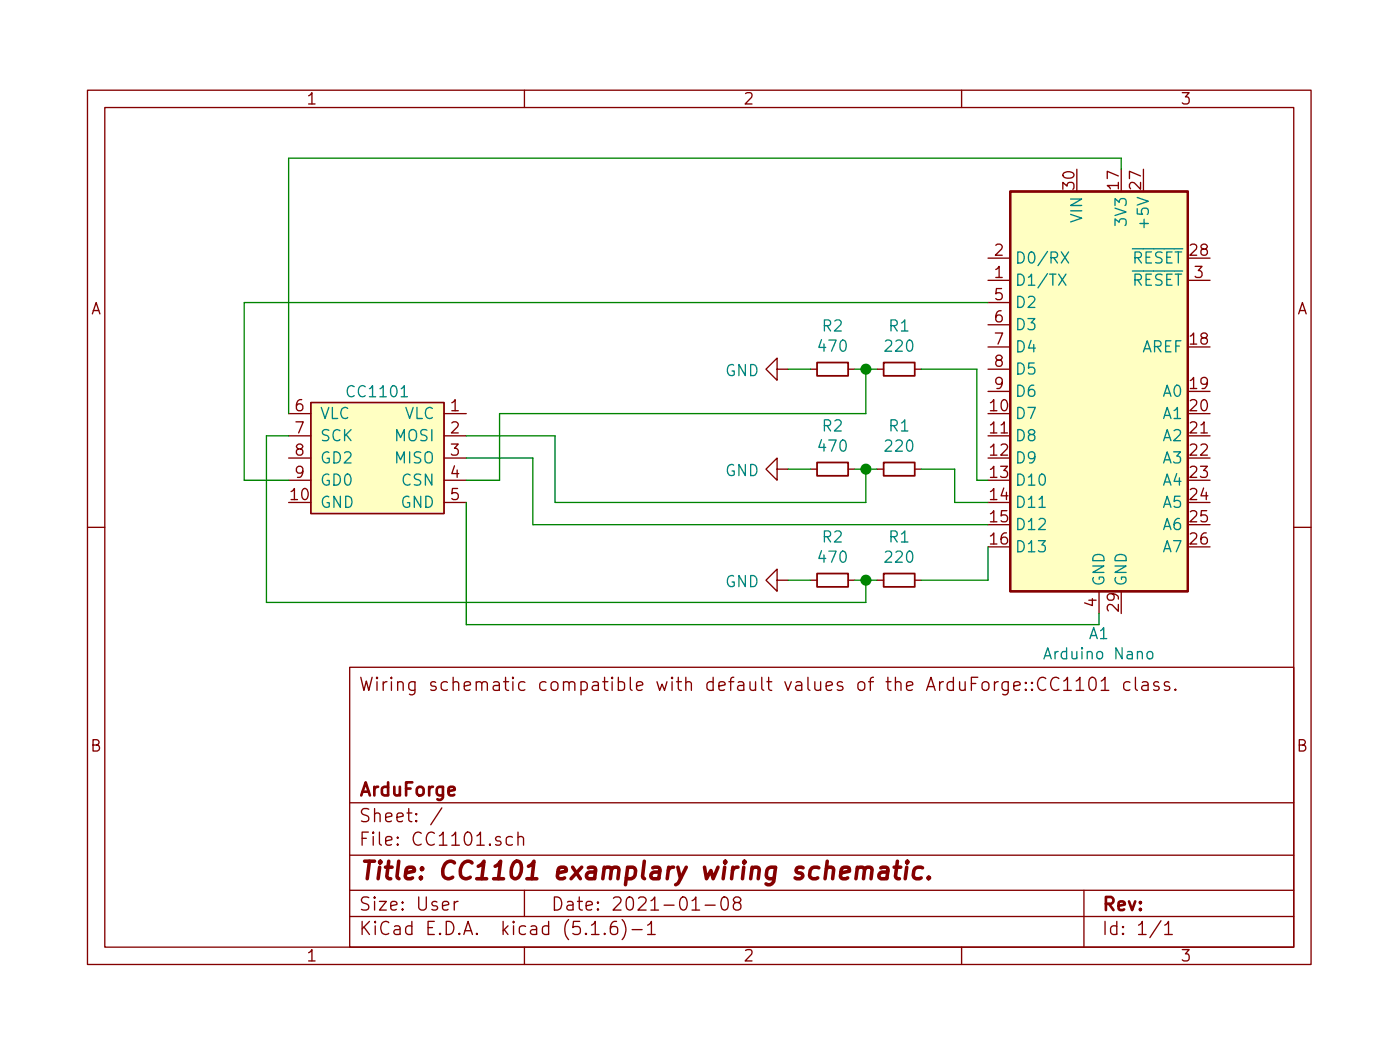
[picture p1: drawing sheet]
<svg xmlns="http://www.w3.org/2000/svg" width="160mm" height="120mm" viewBox="0 0 160 120" stroke-linecap="round" stroke-linejoin="round" font-family="sans-serif">
<g fill="none" stroke="#840000" stroke-width=".15">
<path d="M10 10.3h140v100h-140zM12 12.3h136v96h-136zM60 10.3v2M110 10.3v2M113 32.1h2.6M113 29.5h2.6M113 34.6h2.6M113 37.1h2.6M113 39.7h2.6M135.9 32.1h2.5M33 47.3h2.6M33 49.8h2.6"/>
<path d="M33 52.4h2.6M33 54.9h2.6M35.6 46h15.2v12.7h-15.2zM50.8 47.3h2.5M50.8 49.8h2.5M50.8 52.4h2.5M50.8 54.9h2.5M50.8 57.5h2.5M88.9 53.6v-1.2l-1.3 1.2 1.3 1.3v-1.3h1.3M88.9 42.2v-1.3l-1.3 1.3 1.3 1.3v-1.3h1.3M92.7 42.2h.8M92.7 53.6h.8"/>
<path d="M97 42.2h.8M97 53.6h.8M100.3 42.2h.8M100.3 53.6h.8M104.6 42.2h.8M104.6 53.6h.8M113 42.2h2.6M113 44.8h2.6M10 60.3h2M40 76.3h108v32h-108zM88.9 66.3v-1.2l-1.3 1.2 1.3 1.3v-1.3h1.3M92.7 66.3h.8"/>
<path d="M97 66.3h.8M100.3 66.3h.8M104.6 66.3h.8M117.3 78.8l.1 .1h-.1v-.1v.1M117.3 78l.1 .1-.1 .1v-.1v-.1v.2M118.1 78.8v.1h-.1l.1-.1v.1M118.1 78v.1v.1l-.1-.1 .1-.1v.2M119.6 77.6a.56 .56 0 0 0-.6-.1 .56 .56 0 0 0-.3 .6 .62 .62 0 0 0 .2 .7 .62 .62 0 0 0 .7 0M121.1 77.6a.56 .56 0 0 0-.6-.1 .56 .56 0 0 0-.3 .6 .62 .62 0 0 0 .2 .7 .62 .62 0 0 0 .7 0M121.7 77.9l.4-.5v1.5M121.7 78.9h.9M123.1 77.9l.3-.2 .1-.3v1.5"/>
<path d="M123.1 78.9h.9M124.8 77.5a.37 .37 0 0 1 .5 .2 1.26 1.26 0 0 1-.1 1.2 .37 .37 0 0 1-.6-.2 1.3 1.3 0 0 1 .2-1.2zM125.7 67.6v2.6M126 77.9l.4-.5v1.5M126 78.9h.8M129.3 78a.48 .48 0 0 0-.7 .1l-.1 .1 .1 .6a.48 .48 0 0 0 .7 .1M129.9 77.4v1.3l.2 .2M130.7 78h.1h.5v.2v.7M131.3 78.3l-.5 .1-.2 .2 .1 .3h.1h.5M132.5 78h-.3l-.2 .2 .1 .2 .4 .1 .1 .2-.1 .2h-.1h-.4M133.8 78h-.4l-.2 .2v.2l.6 .1v.2v.2h-.2h-.4M134.5 78.8v.1h-.1l.1-.1v.1"/>
<path d="M148 60.3h2M40 97.8h108M40 91.8h108M50.5 92.4l-1.2 1.9M58.6 95.7a.53 .53 0 0 0-.6 .1v.7a.53 .53 0 0 0 .6 .1M59.3 95.8a.38 .38 0 0 1 .6 .1v.7M59.3 95.2v1.4M40 104.8h108M40 101.8h108M52 103.1v1M52.4 103.1l-.3 .1-.1 .2M60 101.8v3"/>
<path d="M60 108.3v2M67.7 106.9h.8M69.2 106.7v.1v.1l-.1-.1 .1-.1v.2M70.5 105.4a.59 .59 0 0 0-.7 .6v.6l.1 .1a.49 .49 0 0 0 .7 0 .65 .65 0 0 0-.1-.7 .51 .51 0 0 0-.6 .1l-.1 .1M71.2 105.2a1.71 1.71 0 0 1 0 2.2M72.3 106.3h1.2M74.1 105.8l.3-.2 .1-.2v1.5M74.1 106.9h.9M79.2 104.1h.8M80.7 103.5h1.1M82.7 102.6a.37 .37 0 0 1 .6 .2 1.26 1.26 0 0 1-.2 1.2 .34 .34 0 0 1-.6-.2 1.2 1.2 0 0 1 .2-1.2zM84.2 103.2l-.3-.3 .1-.2 .2-.1a.47 .47 0 0 1 .6 .2 .35 .35 0 0 1-.3 .4h-.3a.48 .48 0 0 0-.2 .7 .48 .48 0 0 0 .8-.1l-.1-.4-.2-.2"/>
<path d="M110 108.3v2M124 101.8v6.5M132.8 105.3l-1.3 1.9M133.2 105.8l.4-.2 .1-.2v1.5M133.2 106.9h.9"/>
</g>
<path d="M98.1 99.3a.6 .6 0 0 1 .7-.1l.1 .2-.1 1.1M98.9 99.4a.47 .47 0 0 1 .4-.2 .47 .47 0 0 1 .5 .2l-.2 1.1M100.8 99.2h.2h.5l.1 .2-.2 1.1M101.6 99.6l-.2 .1h-.5a.4 .4 0 0 0-.4 .4 .4 .4 0 0 0 .3 .4h.5l.2-.1M102.3 99.2h.7M102.7 98.5l-.3 1.7 .1 .2 .4 .1M103.7 99.2l-.1 1.3M103.8 98.5l-.1 .1 .1 .1 .1-.1-.1-.1v.2M105.5 99.2a.68 .68 0 0 0-1 .3v.6v.2l.3 .2h.4l.2-.1M106.2 100.3l.1 .1-.1 .1-.1-.1 .1-.1v.2" fill="none" stroke="#840000" stroke-width=".41"/>
<g fill="#ffffc2" stroke="#ffffc2" stroke-width=".11">
<path d="M115.6 21.9h20.3v45.7h-20.3z"/>
<path d="M35.6 46h15.2v12.7h-15.2z"/>
</g>
<path d="M115.6 21.9h20.3v45.7h-20.3z" fill="none" stroke="#840000" stroke-width=".25"/>
<path d="M121.1 31.3l.8 1.3M121.4 28.8l.9 1.3M121.9 31.3l-.8 1.3M122.3 28.8l-.9 1.3M131.3 74.6a.35 .35 0 0 1 .6 .1l-.1 .5a.35 .35 0 0 1-.6-.1v-.4z" fill="none" stroke="#008484" stroke-width=".15"/>
<path d="M93.5 52.9h3.5v1.5h-3.5zM93.5 41.5h3.5v1.5h-3.5zM101.1 52.9h3.5v1.5h-3.5zM101.1 41.5h3.5v1.5h-3.5zM93.5 65.6h3.5v1.5h-3.5zM101.1 65.6h3.5v1.5h-3.5z" fill="none" stroke="#840000" stroke-width=".2"/>
<g fill="none" stroke="#008400" stroke-width=".15">
<path d="M128.3 19.4v-1.3h-95.3v29.2M113 34.6h-85.1v20.3h5.1M33 49.8h-2.5v19.1h68.6v-2.6M53.3 49.8h10.2v7.7h35.6v-3.9M53.3 52.4h7.7v7.6h52M53.3 57.5v13.9h72.4v-1.2M90.2 42.2h2.5M90.2 53.6h2.5M97.8 42.2h2.5M97.8 53.6h2.5M99.1 42.2v5.1h-42v7.6h-3.8M105.4 53.6h3.8v3.9h3.8"/>
<path d="M105.4 42.2h6.4v12.7h1.2M90.2 66.3h2.5M97.8 66.3h2.5M113 62.5v3.8h-7.6"/>
</g>
<g fill="#008400" stroke="#008400" stroke-width=".25">
<circle cx="99.1" cy="42.2" r=".51"/>
<circle cx="99.1" cy="53.6" r=".51"/>
<circle cx="99.1" cy="66.3" r=".51"/>
</g>
<text font-size="2.8" fill="#840000" x="41" y="100.6">Title: CC1101 examplary wiring schematic.</text>
<g font-size="2.1" fill="#840000">
<text x="41" y="79">Wiring schematic compatible with default values of the ArduForge::CC1101 class.</text>
<text x="41" y="94">Sheet: /</text>
<text x="41" y="91">ArduForge</text>
<text x="41" y="96.7">File: CC1101.sch</text>
<text x="41" y="106.9">KiCad E.D.A. kicad (5.1.6)-1</text>
<text x="41" y="104.1">Size: User</text>
<text x="63" y="104.1">Date: 2021-01-08</text>
<text x="126" y="104.1">Rev:</text>
<text x="126" y="106.9">Id: 1/1</text>
</g>
<g font-size="1.8" fill="#840000">
<text x="35" y="11.9">1</text>
<text x="85" y="11.9">2</text>
<text x="135" y="11.9">3</text>
<text x="122.9" y="21.6" transform="rotate(-90 122.9 21.6)">30</text>
<text x="128" y="21.6" transform="rotate(-90 128 21.6)">17</text>
<text x="130.6" y="21.6" transform="rotate(-90 130.6 21.6)">27</text>
<text x="113.8" y="29.3">2</text>
<text x="136.2" y="29.3">28</text>
<text x="10.4" y="35.9">A</text>
<text x="113.8" y="31.8">1</text>
<text x="113.8" y="34.3">5</text>
<text x="136.7" y="31.8">3</text>
<text x="148.4" y="35.9">A</text>
<text x="113.8" y="36.9">6</text>
<text x="113.8" y="39.4">7</text>
<text x="113.8" y="42">8</text>
<text x="136.2" y="39.4">18</text>
<text x="33.8" y="47">6</text>
<text x="51.6" y="47">1</text>
<text x="113.3" y="47">10</text>
<text x="113.8" y="44.5">9</text>
<text x="136.2" y="44.5">19</text>
<text x="136.2" y="47">20</text>
<text x="33.8" y="49.6">7</text>
<text x="33.8" y="52.1">8</text>
<text x="51.6" y="49.6">2</text>
<text x="51.6" y="52.1">3</text>
<text x="113.3" y="49.6">11</text>
<text x="113.3" y="52.1">12</text>
<text x="136.2" y="49.6">21</text>
<text x="136.2" y="52.1">22</text>
<text x="33.3" y="57.2">10</text>
<text x="33.8" y="54.7">9</text>
<text x="51.6" y="54.7">4</text>
<text x="51.6" y="57.2">5</text>
<text x="113.3" y="54.7">13</text>
<text x="113.3" y="57.2">14</text>
<text x="113.3" y="59.7">15</text>
<text x="136.2" y="54.7">23</text>
<text x="136.2" y="57.2">24</text>
<text x="136.2" y="59.7">25</text>
<text x="113.3" y="62.3">16</text>
<text x="136.2" y="62.3">26</text>
<text x="125.5" y="69.4" transform="rotate(-90 125.5 69.4)">4</text>
<text x="128" y="69.9" transform="rotate(-90 128 69.9)">29</text>
<text x="10.4" y="85.9">B</text>
<text x="148.4" y="85.9">B</text>
<text x="35" y="109.9">1</text>
<text x="85" y="109.9">2</text>
<text x="135" y="109.9">3</text>
</g>
<g font-size="1.8" fill="#008484">
<text x="123.8" y="25.4" transform="rotate(-90 123.8 25.4)">VIN</text>
<text x="128.9" y="25.6" transform="rotate(-90 128.9 25.6)">3V3</text>
<text x="131.4" y="25.6" transform="rotate(-90 131.4 25.6)">+5V</text>
<text x="116.1" y="32.7">D1/TX</text>
<text x="116.1" y="30.2">D0/RX</text>
<text x="116.1" y="35.2">D2</text>
<text x="129.5" y="30.2">RESET</text>
<text x="129.5" y="32.7">RESET</text>
<text x="93.8" y="40.2">470</text>
<text x="94.1" y="37.9">R2</text>
<text x="101.4" y="40.2">220</text>
<text x="101.8" y="37.9">R1</text>
<text x="116.1" y="37.8">D3</text>
<text x="116.1" y="40.3">D4</text>
<text x="130.6" y="40.3">AREF</text>
<text x="36.6" y="47.9">VLC</text>
<text x="40" y="45.4">CC1101</text>
<text x="46.3" y="47.9">VLC</text>
<text x="83" y="43">GND</text>
<text x="116.1" y="47.9">D7</text>
<text x="116.1" y="42.9">D5</text>
<text x="116.1" y="45.4">D6</text>
<text x="133.1" y="45.4">A0</text>
<text x="133.1" y="47.9">A1</text>
<text x="36.6" y="50.5">SCK</text>
<text x="36.6" y="53">GD2</text>
<text x="45.3" y="50.5">MOSI</text>
<text x="45.3" y="53">MISO</text>
<text x="93.8" y="51.7">470</text>
<text x="94.1" y="49.4">R2</text>
<text x="101.4" y="51.7">220</text>
<text x="101.8" y="49.4">R1</text>
<text x="116.1" y="50.5">D8</text>
<text x="116.1" y="53">D9</text>
<text x="133.1" y="50.5">A2</text>
<text x="133.1" y="53">A3</text>
<text x="36.6" y="58.1">GND</text>
<text x="36.6" y="55.6">GD0</text>
<text x="45.8" y="58.1">GND</text>
<text x="46.1" y="55.6">CSN</text>
<text x="83" y="54.5">GND</text>
<text x="116.1" y="55.6">D10</text>
<text x="116.1" y="58.1">D11</text>
<text x="133.1" y="55.6">A4</text>
<text x="133.1" y="58.1">A5</text>
<text x="93.8" y="64.4">470</text>
<text x="94.1" y="62.1">R2</text>
<text x="101.4" y="64.4">220</text>
<text x="101.8" y="62.1">R1</text>
<text x="116.1" y="60.6">D12</text>
<text x="116.1" y="63.2">D13</text>
<text x="133.1" y="60.6">A6</text>
<text x="133.1" y="63.2">A7</text>
<text x="83" y="67.2">GND</text>
<text x="126.4" y="67.1" transform="rotate(-90 126.4 67.1)">GND</text>
<text x="128.9" y="67.1" transform="rotate(-90 128.9 67.1)">GND</text>
<text x="119.9" y="75.4">Arduino Nano</text>
<text x="124.6" y="73.1">A1</text>
</g>
</svg>
